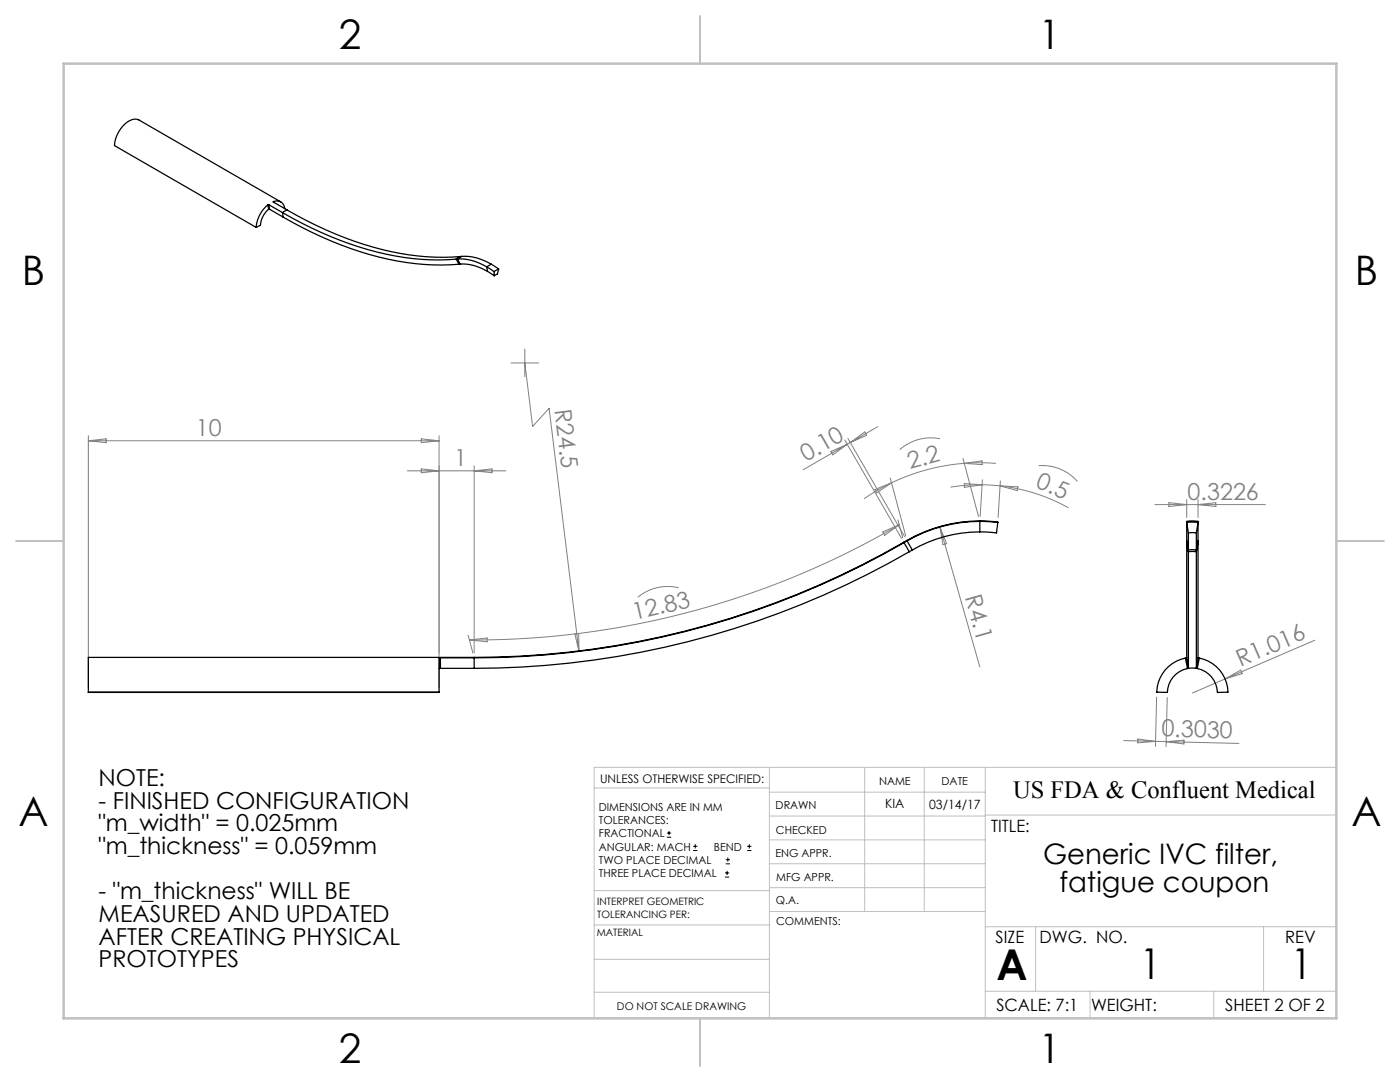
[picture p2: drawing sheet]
<svg xmlns="http://www.w3.org/2000/svg" width="279mm" height="216mm" viewBox="0 0 279 216" stroke-linecap="round" stroke-linejoin="round" font-family="sans-serif">
<g fill="none" stroke="#000" stroke-width=".2">
<path d="M133.1 167.1h.8M133.1 166.2h.8M133.5 165.8v.8M138.3 169.7h.9M138.3 168.9h.9M138.8 168.5v.8M144.7 175h.8M144.7 174.2h.8M144.8 172.4h.9M144.8 171.5h.9M145.1 173.8v.8M145.3 171.1v.8"/>
<path d="M149.1 169.7h.9M149.1 168.9h.9M149.5 168.5v.8"/>
</g>
<g fill="none" stroke="#808080" stroke-width=".2">
<path d="M102 72.4h5.5M104.7 72.4l1.6 12.7 3.3-3.6 5.9 48.5M104.7 69.7v5.5M17.6 86.9v50.2M17.6 87.9h70M17.6 87.9l3.6-.3v.7zM81.3 93.9h19.7M84.1 87.6l3.5 .3-3.5 .4zM84.1 93.6l3.5 .3-3.5 .4zM87.6 86.9v50.2M94.6 92.9v37.4M94.6 93.9l3.6-.3v.7z"/>
<path d="M165.8 90.1l3.3-1.4-2.9 2.1zM168.6 87.8l11.3 19.6M169.1 88.7l-8.8 5M169.2 87.4l11.3 19.7M169.7 88.3l-.6 .4M169.7 88.3l2.9-2.1 .4 .7zM174.6 97.7l3.3-1.4-2.9 2.1zM175.2 85.1l-5.5 3.2M177.7 95.4l3.1 11.6M177.9 96.3l-2.8 1.5-2.7 1.7M187.6 87.6a9.3 9.3 0 0 0-8 2.1M192.2 91.5l3.1 11.6"/>
<path d="M192.4 96.5l3.6 .2-3.5 .5zM192.4 92.5l3.6-.5v.7zM192.4 92.5a40.8 40.8 0 0 0-14.5 3.8M192.4 92.5l3.2-.2 3.2 .2M196 96.7l3.6 .3M196 96.7l-3.2 .1-3.1 .4M196.1 95.7l-.5 7.3M199.6 97l3.6 .1-.2 .8zM199.6 97a36.4 36.4 0 0 1 13.6 4.3M199.6 96l-.4 7.3M207.3 92.9a9.3 9.3 0 0 1 7.7 3.1M236.8 99.7v3.6"/>
<path d="M239.1 99.7v3.6M135.4 117.3a9.3 9.3 0 0 0-8.1 1.9M176.2 106.1l3.3-1.4-2.9 2.1zM179.2 103.7l1 3.6M179.5 104.7a168 168 0 0 1-85.8 23M187.6 105.2l7.9 27.9M187.6 105.2l1.3 3.3-.7 .2zM230.5 100.7h22M233.3 100.3l3.5 .4-3.5 .4zM239.1 100.7l3.5-.4v.8zM93.4 126.7l1 3.6M93.7 127.7l3.5-.4v.8z"/>
<path d="M114.7 126.5l.8-.1v3.6zM230.8 139.1l-.2 9.8M232.9 139.2l-.2 9.8M244.5 135.5l-6.5 2.8M244.5 135.5l3.1-1.8 .3 .7zM262.4 127.7l-17.9 7.8M224.3 147.8l23 .5M227.1 147.5l3.5 .4-3.6 .3zM232.7 148l3.6-.3v.8z"/>
</g>
<g fill="none" stroke="#c0c0c0" stroke-width=".2">
<path d="M118.6 157.2h34.9M153.5 153.1v50.1M153.5 158.1h43.1M172.6 153.1v28.8M184.5 153.1v28.8M196.6 153.1v50.1M266.7 153.1h-148.1v50.1M118.6 177.7h35.1M153.5 167.6h43.1M153.5 162.8h43.1M153.5 172.4h43.1M153.5 177.1h43.1"/>
<path d="M196.6 162.6h70.1M118.6 198h34.9M118.6 191.4h34.9M118.6 184.6h35.1M153.7 181.9h42.9M196.6 197.8h70.1M196.6 184.9h70.1M206.7 184.9v12.9M217.5 197.8v5.4M242.2 197.8v5.4M252.2 184.9v12.9"/>
</g>
<path d="M139.7 3.2v9.5M3.2 107.9h9.5M266.7 107.9h9.5M139.7 203.2v9.5" fill="none" stroke="#c0c0c0" stroke-width=".25"/>
<path d="M12.7 12.7h254v190.5h-254z" fill="none" stroke="#c0c0c0" stroke-width=".5"/>
<g fill="none" stroke="#000" stroke-width=".25">
<path d="M53.4 40.9a6.5 6.5 0 0 0-2.3 4.5M53.4 40.9l.2 .8M53.6 41.7l.2 .1M53.6 41.7a4.5 4.5 0 0 0-1.6 3.2l-.9 .5M53.7 40.9h-.3M53.7 40.9l2.7 1.5M53.7 40.9l.1 .9M53.8 41.8l2.7 1.5M54.6 40.2a1.6 1.6 0 0 1 2.2 1.4M54.6 40.2l2.7 1.7M54.6 40.2v.1M56 40.3l-28.2-16.3a2.86 2.86 0 0 0-3.4 1.3 6.4 6.4 0 0 0-1.6 3.8l28.3 16.3"/>
<path d="M56.4 42.4a64.4 64.4 0 0 0 29.6 9.4l5-.1M56.4 42.4l.1 .9M56.5 43.3a65.2 65.2 0 0 0 30 9.6l5.1-.2M57.3 41.9l-.9 .5M57.3 41.9a64.4 64.4 0 0 0 29.6 9.4l5.1-.1M91 51.7l.6 1M91.3 51.7a10.2 10.2 0 0 1 5.9 1.6M91.3 51.7l.5 1M91.3 51.7h-.3M91.8 52.7a9.4 9.4 0 0 1 5.5 1.5M91.8 52.7h-.2M92 51.2l-1 .5"/>
<path d="M92.2 51.2l-.9 .5M92.2 51.2a10.2 10.2 0 0 1 5.9 1.5M92.2 51.2h-.2M97.2 53.3l1.4 .9M97.2 53.3l.1 .9M97.3 54.2l1.3 .8M98.1 52.7l-.9 .6M98.1 52.7l1.4 1M98.6 54.2v.8M99.5 53.7l-.9 .5M99.5 53.7l-.2 1-.7 .3M180.4 108.2a171.5 171.5 0 0 1-85.8 23"/>
<path d="M180.4 108.2v.1M180.4 108.3a171.6 171.6 0 0 1-85.8 23M180.4 108.3l1.1 1.8M181 107.9h.1M181 107.9l-.6 .3M181 107.9l1.1 1.8M181 107.9l-.6 .4M181.5 110.1a173.7 173.7 0 0 1-86.9 23.3M182.1 109.7l-.6 .4M195.5 103.9a29.1 29.1 0 0 0-14.5 4M195.5 103.9l2.7 .2 .9 .2M195.5 104a29.1 29.1 0 0 0-14.5 3.9"/>
<path d="M195.5 106.1a27 27 0 0 0-13.4 3.6M195.5 104l3.6 .3M195.5 103.9v.1M195.5 104v2.1M199.1 104.3l-.2 2-3.4-.2M236.8 104.3v-.2a3.7 3.7 0 0 1 2.3 0v.2M236.8 104.3h2.3M236.8 104.3v3.6M236.8 108.3v23M236.8 104.3l.4 2M236.8 107.9l.4 1.8M236.8 108.3l.4 1.8"/>
<path d="M236.8 107.9v.4M237.2 106.3h1.6M237.2 106.3v3.4M237.2 109.7h1.6M237.2 110.1h1.6M237.2 110.1v23.3M237.2 109.7v.4M238.8 106.3v3.4M238.8 110.1v23.3M238.8 109.7v.4M239.1 104.3v3.6M239.1 108.3v23"/>
<path d="M239.1 104.3l-.3 2M239.1 107.9l-.3 1.8M239.1 107.9v.4M239.1 108.3l-.3 1.8M17.6 138.1h70M87.9 131.3h-.3v6.8M87.9 133.4h-.3M87.9 131.3h6.7M87.9 133.4h6.7M87.9 131.3v2.1M94.6 131.2h-77v6.9M94.6 131.2v.1"/>
<path d="M94.6 131.3v2.1M236.6 131.3a7.1 7.1 0 0 0-5.7 6.8l2.1 .1a5 5 0 0 1 4-4.8M236.6 131.3l.4 2.1M236.8 131.3h-.2M236.8 131.3l.4 2.1M237.2 133.4h1.6M237.2 133.4h-.2M238.8 133.4h.1M239.1 131.3h.3M239.1 131.3l-.3 2.1M239.4 131.3a7.1 7.1 0 0 1 5.7 6.8l-2.1 .1a5 5 0 0 0-4.1-4.8M239.4 131.3l-.5 2.1"/>
</g>
<g font-size="8.5">
<text x="198.9" y="195.5">A</text>
<text x="227.5" y="195.4">1</text>
<text x="257.6" y="195.4">1</text>
</g>
<g font-size="8.1">
<text x="67.6" y="9.7">2</text>
<text x="207.3" y="9.7">1</text>
<text x="4.4" y="57">B</text>
<text x="270.4" y="57">B</text>
<text x="3.7" y="164.9">A</text>
<text x="269.7" y="164.9">A</text>
<text x="67.6" y="212.2">2</text>
<text x="207.3" y="212.2">1</text>
</g>
<g font-size="5.6">
<text x="208.2" y="172.3">Generic IVC filter,</text>
<text x="211.4" y="178">fatigue coupon</text>
</g>
<text font-size="4.9" x="202.2" y="159.3">US FDA &amp; Confluent Medical</text>
<g font-size="4.7" fill="#808080">
<text x="110.7" y="81.8" transform="rotate(83 110.7 81.8)">R24.5</text>
<text x="39.1" y="86.9">10</text>
<text x="90.6" y="92.9">1</text>
<text x="160.9" y="92.2" transform="rotate(-30 160.9 92.2)">0.10</text>
<text x="181.6" y="93.6" transform="rotate(-15 181.6 93.6)">2.2</text>
<text x="206.6" y="97.2" transform="rotate(22 206.6 97.2)">0.5</text>
<text x="237" y="99.7">0.3226</text>
<text x="192.5" y="119.2" transform="rotate(74 192.5 119.2)">R4.1</text>
<text x="126.7" y="123.7" transform="rotate(-13 126.7 123.7)">12.83</text>
<text x="247.5" y="133.1" transform="rotate(-23 247.5 133.1)">R1.016</text>
<text x="231.8" y="146.9" transform="rotate(1 231.8 146.9)">0.3030</text>
</g>
<g font-size="4.7">
<text x="19.7" y="156.8">NOTE:</text>
<text x="19.7" y="161.3">- FINISHED CONFIGURATION</text>
<text x="19.7" y="165.9">&quot;m_width&quot; = 0.025mm</text>
<text x="19.7" y="170.4">&quot;m_thickness&quot; = 0.059mm</text>
<text x="19.7" y="179.4">- &quot;m_thickness&quot; WILL BE</text>
<text x="19.7" y="184">MEASURED AND UPDATED</text>
<text x="19.7" y="188.5">AFTER CREATING PHYSICAL</text>
<text x="19.7" y="193">PROTOTYPES</text>
</g>
<g font-size="3.4">
<text x="197.8" y="166">TITLE:</text>
<text x="198.7" y="188.1">SIZE</text>
<text x="207.5" y="188.1">DWG. NO.</text>
<text x="256.5" y="188.2">REV</text>
<text x="198.8" y="201.7">SCALE: 7:1</text>
<text x="217.7" y="201.8">WEIGHT:</text>
<text x="244.5" y="201.7">SHEET 2 OF 2</text>
</g>
<g font-size="2.5">
<text x="176.7" y="161.3">KIA</text>
<text x="185.4" y="161.4">03/14/17</text>
</g>
<text font-size="2.4" x="119.8" y="156.2">UNLESS OTHERWISE SPECIFIED:</text>
<g font-size="2.2">
<text x="119.5" y="161.8">DIMENSIONS ARE IN MM</text>
<text x="154.8" y="161.4">DRAWN</text>
<text x="175.4" y="156.6">NAME</text>
<text x="187.9" y="156.7">DATE</text>
<text x="119.5" y="164.4">TOLERANCES:</text>
<text x="119.5" y="167.1">FRACTIONAL</text>
<text x="154.9" y="166.3">CHECKED</text>
<text x="119.5" y="169.7">ANGULAR: MACH</text>
<text x="119.5" y="172.4">TWO PLACE DECIMAL</text>
<text x="142.5" y="169.7">BEND</text>
<text x="154.8" y="171">ENG APPR.</text>
<text x="119.5" y="175">THREE PLACE DECIMAL</text>
<text x="154.9" y="175.7">MFG APPR.</text>
<text x="154.9" y="180.4">Q.A.</text>
<text x="154.9" y="184.6">COMMENTS:</text>
</g>
<text font-size="2.1" x="123.1" y="201.6">DO NOT SCALE DRAWING</text>
<g font-size="2">
<text x="119.2" y="180.6">INTERPRET GEOMETRIC</text>
<text x="119.2" y="183.1">TOLERANCING PER:</text>
<text x="119.1" y="186.7">MATERIAL</text>
</g>
</svg>
